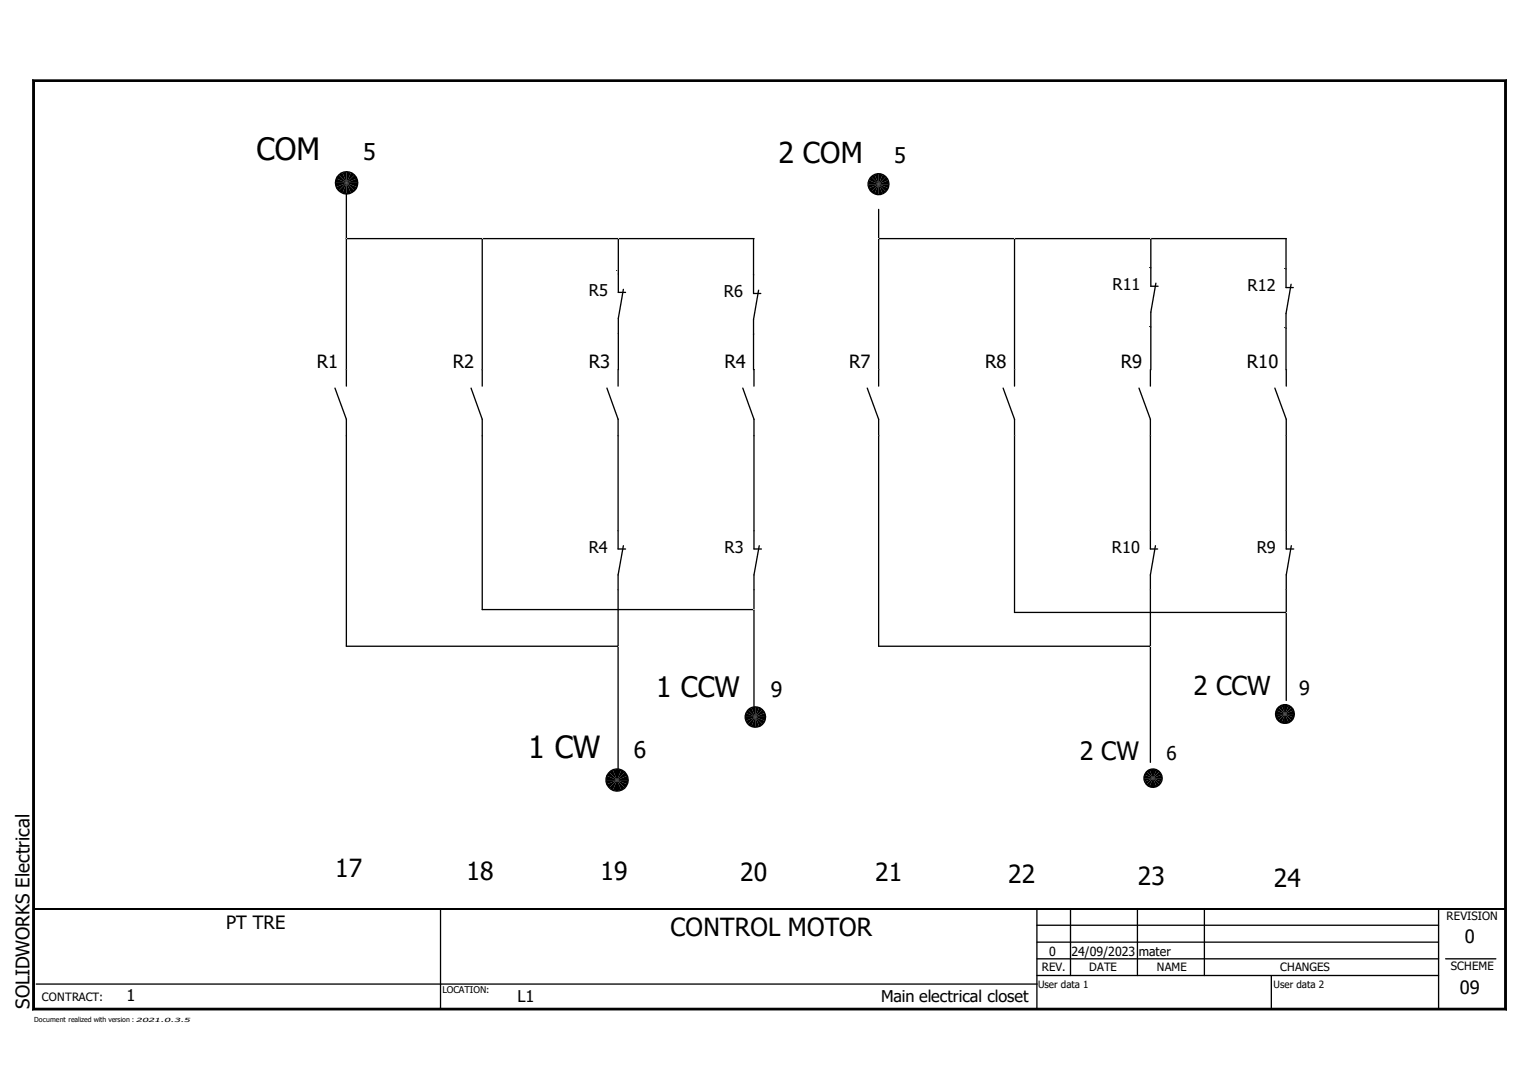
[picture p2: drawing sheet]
<svg xmlns="http://www.w3.org/2000/svg" width="297mm" height="210mm" viewBox="0 0 297 210" stroke-linecap="round" stroke-linejoin="round" font-family="sans-serif">
<path d="M0 8.9h297v192.1h-297z" fill="none" stroke="#fff" stroke-width=".19"/>
<g fill="none" stroke="#000" stroke-width=".25">
<path d="M66.8 37.4v37.1M66.8 46h52.5M93 46v28.5M169.5 40.4v34.1M169.5 46h52.5M195.7 46v28.5M64.6 74.8l2.2 6.1v43.7h52.4M90.8 74.8l2.2 6.1v36.7h52.4M117.1 74.8l2.1 6.1v25h1.4M119.2 71.3v3.2M143.3 74.8l2.1 6.1v25h1.5M145.4 71.3v3.2"/>
<path d="M167.3 74.8l2.2 6.1v43.7h52.4M193.5 74.8l2.2 6.1v37.2h52.4M219.7 74.8l2.2 6.1v25h1.4M221.9 71.3v3.2M245.9 74.8l2.2 6.1v25h1.4M248.1 71.3v3.2M120.2 105.2l-1 5.7v37.4M146.4 105.2l-1 5.7v25.5M222.8 105.2l-.9 5.7v36.1M249 105.2l-.9 5.7v24.2M85 175.2v19.4M200 178.4h77.5"/>
<path d="M200 175.2v19.4M206.5 175.2v12.9M219.4 175.2v12.9M232.3 175.2v12.9M277.5 175.2v19.4M7 189.8h193M200 188.1h77.5M200 181.7h77.5M200 184.9h77.5M245.2 188.1v6.5M278.8 184.9h9.7"/>
</g>
<path d="M6.3 15.6h284.2" fill="none" stroke="#000" stroke-width=".3"/>
<path d="M6.3 15.4h284.2zM6.3 15.4l.3 .3zM6.6 15.7h283.6zM290.2 15.7l.3-.3zM290.2 15.7v178.7zM290.5 15.4v179.4zM6.3 194.8l.3-.4zM6.3 15.4v179.4zM6.6 15.7v178.7zM290.2 194.4l.3 .4zM6.6 194.4h283.6zM6.3 194.8h284.2z" fill="#000" stroke="#000" stroke-width=".19"/>
<path d="M6.5 15.4v179.4M290.4 15.4v179.4M6.5 175.2h283.9M6.3 194.6h284.2" fill="none" stroke="#000" stroke-width=".34"/>
<g fill="#000">
<path d="M64.7 35.3h2.1l-1.9 .8z" fill-rule="evenodd"/>
<path d="M64.9 36.1l1.9-.8-1.5 1.5z" fill-rule="evenodd"/>
<path d="M64.9 34.4l1.9 .9h-2.1z" fill-rule="evenodd"/>
<path d="M66.8 35.3l-.8 2-.7-.5z" fill-rule="evenodd"/>
<path d="M65.3 33.7l1.5 1.6-1.9-.9z" fill-rule="evenodd"/>
<path d="M66.8 35.3v2.1l-.8-.1z" fill-rule="evenodd"/>
<path d="M65.3 33.7l.7-.4 .8 2z" fill-rule="evenodd"/>
<path d="M66.8 35.3l.9 2-.9 .1z" fill-rule="evenodd"/>
<path d="M66 33.3l.8-.2v2.2z" fill-rule="evenodd"/>
<path d="M66.8 35.3l1.6 1.5-.7 .5z" fill-rule="evenodd"/>
<path d="M66.8 33.1l.9 .2-.9 2z" fill-rule="evenodd"/>
<path d="M66.8 35.3l2 .8-.4 .7z" fill-rule="evenodd"/>
<path d="M67.7 33.3l.7 .4-1.6 1.6z" fill-rule="evenodd"/>
<path d="M66.8 35.3h2.2l-.2 .8z" fill-rule="evenodd"/>
<path d="M68.4 33.7l.4 .7-2 .9z" fill-rule="evenodd"/>
<path d="M66.8 35.3l2-.9 .2 .9z" fill-rule="evenodd"/>
<path d="M65.2 33.7a2.28 2.28 0 0 1 2.5-.5 2.28 2.28 0 0 1 1.4 2.1h-.2a2.03 2.03 0 0 0-2.9-1.9 2.03 2.03 0 0 0-.5 3.4 2.03 2.03 0 0 0 3.3-1l.1-.5h.2a2.28 2.28 0 0 1-3.1 2.1 2.28 2.28 0 0 1-.8-3.7z" fill-rule="evenodd"/>
<path d="M167.4 35.5h2.1l-1.9 .8z" fill-rule="evenodd"/>
<path d="M167.6 36.3l1.9-.8-1.5 1.5z" fill-rule="evenodd"/>
<path d="M167.6 34.8l1.9 .7h-2.1z" fill-rule="evenodd"/>
<path d="M168 37l1.5-1.5-.8 1.9z" fill-rule="evenodd"/>
<path d="M168 34.1l1.5 1.4-1.9-.7z" fill-rule="evenodd"/>
<path d="M169.5 35.5v2l-.8-.1z" fill-rule="evenodd"/>
<path d="M168 34.1l.7-.4 .8 1.8z" fill-rule="evenodd"/>
<path d="M169.5 35.5l.7 1.9-.7 .1z" fill-rule="evenodd"/>
<path d="M168.7 33.7l.8-.2v2z" fill-rule="evenodd"/>
<path d="M169.5 35.5l1.4 1.5-.7 .4z" fill-rule="evenodd"/>
<path d="M169.5 33.5l.7 .2-.7 1.8z" fill-rule="evenodd"/>
<path d="M169.5 35.5l1.8 .8-.4 .7z" fill-rule="evenodd"/>
<path d="M170.2 33.7l.7 .4-1.4 1.4z" fill-rule="evenodd"/>
<path d="M169.5 35.5h1.9l-.1 .8z" fill-rule="evenodd"/>
<path d="M170.9 34.1l.4 .7-1.8 .7z" fill-rule="evenodd"/>
<path d="M169.5 35.5l1.8-.7 .1 .7z" fill-rule="evenodd"/>
<path d="M167.8 34.2a2.14 2.14 0 0 1 2.4-.7 2.14 2.14 0 0 1 1.4 2h-.3a1.89 1.89 0 0 0-2.6-1.7 1.89 1.89 0 0 0-.5 3.1 1.89 1.89 0 0 0 3-.8l.1-.6h.3a2.15 2.15 0 0 1-2.9 2 2.15 2.15 0 0 1-.9-3.3z" fill-rule="evenodd"/>
<path d="M143.8 137.5l1.9 .8h-2z" fill-rule="evenodd"/>
<path d="M144.3 136.9l1.4 1.4-1.9-.8z" fill-rule="evenodd"/>
<path d="M143.7 138.3h2l-1.9 .7z" fill-rule="evenodd"/>
<path d="M144.3 136.9l.6-.5 .8 1.9z" fill-rule="evenodd"/>
<path d="M143.8 139l1.9-.7-1.4 1.4z" fill-rule="evenodd"/>
<path d="M144.9 136.4l.8-.1v2z" fill-rule="evenodd"/>
<path d="M145.7 136.3l.7 .1-.7 1.9z" fill-rule="evenodd"/>
<path d="M146.4 136.4l.7 .5-1.4 1.4z" fill-rule="evenodd"/>
<path d="M145.7 138.3l1.4-1.4 .4 .6z" fill-rule="evenodd"/>
<path d="M145.7 138.3l1.4 1.4-.7 .4z" fill-rule="evenodd"/>
<path d="M145.7 138.3l1.8-.8 .2 .8z" fill-rule="evenodd"/>
<path d="M145.7 138.3l1.8 .7-.4 .7z" fill-rule="evenodd"/>
<path d="M145.7 138.3h2l-.2 .7z" fill-rule="evenodd"/>
<path d="M144.4 136.6a2.11 2.11 0 0 1 3.4 1.7h-.3a1.85 1.85 0 0 0-2.6-1.7 1.85 1.85 0 0 0-.4 3 1.85 1.85 0 0 0 2.9-.8l.1-.5h.3a2.11 2.11 0 0 1-3.1 1.9 2.11 2.11 0 0 1-.3-3.6z" fill-rule="evenodd"/>
<path d="M246.1 137l1.7 .7h-1.8z" fill-rule="evenodd"/>
<path d="M246.5 136.4l1.3 1.3-1.7-.7z" fill-rule="evenodd"/>
<path d="M246 137.7h1.8l-1.7 .7z" fill-rule="evenodd"/>
<path d="M246.5 136.4l.6-.4 .7 1.7z" fill-rule="evenodd"/>
<path d="M246.1 138.4l1.7-.7-1.3 1.3z" fill-rule="evenodd"/>
<path d="M247.1 136l.7-.1v1.8z" fill-rule="evenodd"/>
<path d="M247.8 137.7l-.7 1.7-.6-.4z" fill-rule="evenodd"/>
<path d="M247.8 135.9l.7 .1-.7 1.7z" fill-rule="evenodd"/>
<path d="M247.8 137.7v1.8l-.7-.1z" fill-rule="evenodd"/>
<path d="M248.5 136l.6 .4-1.3 1.3z" fill-rule="evenodd"/>
<path d="M247.8 137.7l.7 1.7-.7 .1z" fill-rule="evenodd"/>
<path d="M249.1 136.4l.4 .6-1.7 .7z" fill-rule="evenodd"/>
<path d="M247.8 137.7l1.3 1.3-.6 .4z" fill-rule="evenodd"/>
<path d="M247.8 137.7l1.7-.7 .1 .7z" fill-rule="evenodd"/>
<path d="M247.8 137.7l1.7 .7-.4 .6z" fill-rule="evenodd"/>
<path d="M247.8 137.7h1.8l-.1 .7z" fill-rule="evenodd"/>
<path d="M246.5 136.2a1.95 1.95 0 0 1 2.1-.3 1.95 1.95 0 0 1 1.2 1.8h-.3a1.69 1.69 0 0 0-2.4-1.6 1.69 1.69 0 0 0-.4 2.8 1.69 1.69 0 0 0 2.7-.7l.1-.5h.3a1.95 1.95 0 0 1-2.8 1.8 1.95 1.95 0 0 1-.5-3.3z" fill-rule="evenodd"/>
<path d="M117 149.6l2 .9h-2.1z" fill-rule="evenodd"/>
<path d="M117.5 148.9l1.5 1.6-2-.9z" fill-rule="evenodd"/>
<path d="M116.9 150.5h2.1l-2 .8z" fill-rule="evenodd"/>
<path d="M117.5 148.9l.7-.4 .8 2z" fill-rule="evenodd"/>
<path d="M117 151.3l2-.8-1.5 1.4z" fill-rule="evenodd"/>
<path d="M118.2 148.5l.8-.2v2.2z" fill-rule="evenodd"/>
<path d="M117.5 151.9l1.5-1.4-.8 1.9z" fill-rule="evenodd"/>
<path d="M119 148.3l.8 .2-.8 2z" fill-rule="evenodd"/>
<path d="M119 150.5v2.1l-.8-.2z" fill-rule="evenodd"/>
<path d="M119.8 148.5l.7 .4-1.5 1.6z" fill-rule="evenodd"/>
<path d="M119 150.5l.8 1.9-.8 .2z" fill-rule="evenodd"/>
<path d="M120.5 148.9l.5 .7-2 .9z" fill-rule="evenodd"/>
<path d="M119 150.5l1.5 1.4-.7 .5z" fill-rule="evenodd"/>
<path d="M119 150.5l2-.9 .2 .9z" fill-rule="evenodd"/>
<path d="M119 150.5l2 .8-.5 .6z" fill-rule="evenodd"/>
<path d="M119 150.5h2.2l-.2 .8z" fill-rule="evenodd"/>
<path d="M117.7 148.6a2.27 2.27 0 0 1 3.6 1.9h-.3a2.03 2.03 0 0 0-2.8-1.9 2.03 2.03 0 0 0-.5 3.3 2.03 2.03 0 0 0 3.2-.9l.1-.5h.3a2.27 2.27 0 0 1-3.3 2 2.27 2.27 0 0 1-.3-3.9z" fill-rule="evenodd"/>
<path d="M145.7 138.3l-.8 1.8-.6-.4z" fill-rule="evenodd"/>
<path d="M145.7 138.3v2l-.8-.2z" fill-rule="evenodd"/>
<path d="M145.7 138.3l.7 1.8-.7 .2z" fill-rule="evenodd"/>
<path d="M220.7 149.4l1.7 .7h-1.8z" fill-rule="evenodd"/>
<path d="M221.1 148.8l1.3 1.3-1.7-.7z" fill-rule="evenodd"/>
<path d="M220.6 150.1h1.8l-1.7 .6z" fill-rule="evenodd"/>
<path d="M221.1 148.8l.6-.4 .7 1.7z" fill-rule="evenodd"/>
<path d="M220.7 150.7l1.7-.6-1.3 1.2z" fill-rule="evenodd"/>
<path d="M221.7 148.4l.7-.1v1.8z" fill-rule="evenodd"/>
<path d="M221.1 151.3l1.3-1.2-.7 1.6z" fill-rule="evenodd"/>
<path d="M222.4 148.3l.7 .1-.7 1.7z" fill-rule="evenodd"/>
<path d="M222.4 150.1v1.7l-.7-.1z" fill-rule="evenodd"/>
<path d="M223.1 148.4l.5 .4-1.2 1.3z" fill-rule="evenodd"/>
<path d="M222.4 150.1l.7 1.6-.7 .1z" fill-rule="evenodd"/>
<path d="M223.6 148.8l.4 .6-1.6 .7z" fill-rule="evenodd"/>
<path d="M222.4 150.1l1.2 1.2-.5 .4z" fill-rule="evenodd"/>
<path d="M222.4 150.1l1.6-.7 .2 .7z" fill-rule="evenodd"/>
<path d="M222.4 150.1l1.6 .6-.4 .6z" fill-rule="evenodd"/>
<path d="M222.4 150.1h1.8l-.2 .6z" fill-rule="evenodd"/>
<path d="M221 148.8a1.89 1.89 0 0 1 2.1-.5 1.89 1.89 0 0 1 1.2 1.8h-.3a1.65 1.65 0 0 0-2.3-1.6 1.65 1.65 0 0 0-.4 2.8 1.65 1.65 0 0 0 2.6-.7l.1-.5h.3a1.9 1.9 0 0 1-2.6 1.8 1.9 1.9 0 0 1-.7-3.1z" fill-rule="evenodd"/>
</g>
<path d="M119.3 52.8v3.6h1.3M120.2 55.8l-.9 5.6v2.9" fill="none" stroke="#000" stroke-width=".25"/>
<path d="M145.4 46h-26.1v6.8" fill="none" stroke="#000" stroke-width=".25"/>
<path d="M145.3 53v3.6h1.4M146.3 56l-1 5.6v2.8M119.3 64.3v7" fill="none" stroke="#000" stroke-width=".25"/>
<path d="M145.3 46v7M222 51.6v3.6h1.4M222.9 54.6l-.9 5.6v2.9M248 51.9v3.6h1.4M249 54.8l-1 5.7v2.8M145.3 64.4v6.9" fill="none" stroke="#000" stroke-width=".25"/>
<path d="M248.1 46h-26.1v5.6" fill="none" stroke="#000" stroke-width=".25"/>
<path d="M248 46v5.9M222 63.1v8.2M248 63.3v8" fill="none" stroke="#000" stroke-width=".25"/>
<g font-size="5.9">
<text x="49.4" y="30.9">COM</text>
<text x="101.9" y="146.1">1 CW</text>
</g>
<text font-size="5.5" x="150.1" y="31.5">2 COM</text>
<text font-size="5.4" x="126.6" y="134.3">1 CCW</text>
<text font-size="5" x="230.2" y="134.1">2 CCW</text>
<text font-size="4.9" x="208.2" y="146.5">2 CW</text>
<g font-size="4.8">
<text x="64.6" y="169.1">17</text>
<text x="90" y="169.6">18</text>
<text x="115.8" y="169.6">19</text>
<text x="142.7" y="170">20</text>
<text x="168.8" y="170">21</text>
<text x="194.4" y="170.3">22</text>
<text x="219.5" y="170.7">23</text>
<text x="245.7" y="171">24</text>
<text x="129.3" y="180.6">CONTROL MOTOR</text>
</g>
<text font-size="4.5" x="70.1" y="30.9">5</text>
<text font-size="4.4" x="122.2" y="146.1">6</text>
<text font-size="4.2" x="172.5" y="31.5">5</text>
<text font-size="4.1" x="148.6" y="134.3">9</text>
<text font-size="3.8" x="250.6" y="134.1">9</text>
<g font-size="3.6">
<text x="225" y="146.5">6</text>
<text x="5.7" y="194.5" transform="rotate(-90 5.7 194.5)">SOLIDWORKS Electrical</text>
</g>
<g font-size="3.5">
<text x="61.1" y="71">R1</text>
<text x="87.3" y="71">R2</text>
<text x="113.5" y="71">R3</text>
<text x="139.7" y="71">R4</text>
<text x="163.8" y="71">R7</text>
<text x="190" y="71">R8</text>
<text x="216.2" y="71">R9</text>
<text x="240.5" y="71">R10</text>
<text x="43.6" y="179.2">PT TRE</text>
<text x="282.5" y="182">0</text>
<text x="281.6" y="191.6">09</text>
</g>
<g font-size="3.1">
<text x="113.6" y="57.1">R5</text>
<text x="139.6" y="57.3">R6</text>
<text x="214.5" y="55.9">R11</text>
<text x="240.6" y="56.2">R12</text>
<text x="113.5" y="106.6">R4</text>
<text x="139.7" y="106.6">R3</text>
<text x="214.5" y="106.6">R10</text>
<text x="242.4" y="106.6">R9</text>
<text x="24.4" y="193.1">1</text>
<text x="99.8" y="193.2">L1</text>
<text x="170" y="193.2">Main electrical closet</text>
</g>
<g font-size="2.4">
<text x="202.3" y="184.3">0</text>
<text x="206.7" y="184.3">24/09/2023</text>
<text x="219.6" y="184.3">mater</text>
</g>
<g font-size="2.2">
<text x="279" y="177.4">REVISION</text>
<text x="200.9" y="187.3">REV.</text>
<text x="210.1" y="187.3">DATE</text>
<text x="223.1" y="187.3">NAME</text>
<text x="246.9" y="187.3">CHANGES</text>
<text x="279.8" y="187.1">SCHEME</text>
<text x="8.1" y="193">CONTRACT:</text>
</g>
<g font-size="1.9">
<text x="200.2" y="190.6">User data 1</text>
<text x="245.6" y="190.6">User data 2</text>
</g>
<text font-size="1.8" x="85.3" y="191.5">LOCATION:</text>
<text font-size="1.3" x="6.6" y="197.2">Document realized with version :</text>
<text font-size="1.1" x="26.2" y="197.1">2021.0.3.5</text>
</svg>
